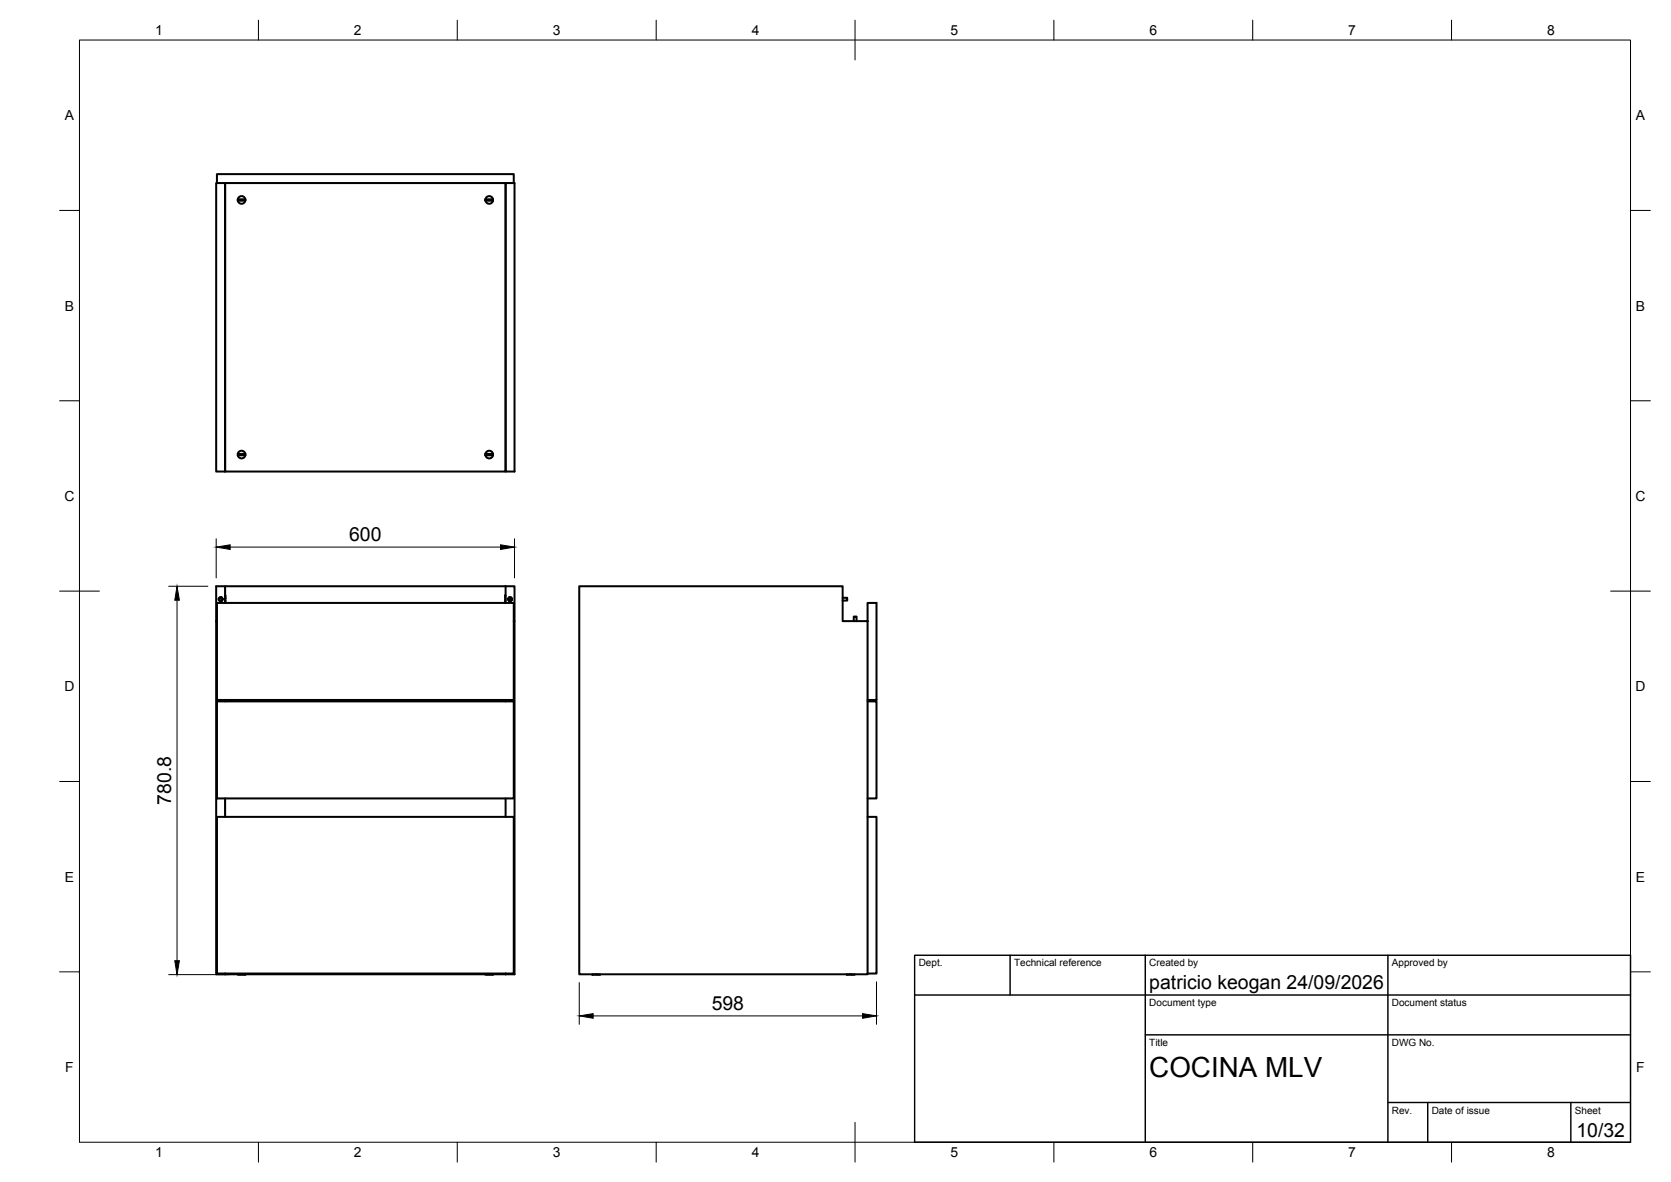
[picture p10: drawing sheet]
<svg xmlns="http://www.w3.org/2000/svg" width="420mm" height="297mm" viewBox="0 0 420 297" stroke-linecap="round" stroke-linejoin="round" font-family="sans-serif">
<!-- layer: Visible -->
<g fill="none" stroke="#000" stroke-width=".51">
<path d="M54.4 46h2.2v72.5h-2.2zM54.5 46v-2.2h74.7v2.2M56.6 46h70.5v72.5h-70.5zM59.8 50.4h1.9a.96 .96 0 0 1-1 .8 .96 .96 0 0 1-.9-.8zM59.8 50.1v.3zM60.1 49.5a.96 .96 0 0 1 1.6 .6h-1.9zM61.6 50.1v.3M122 50.4h1.9M122 50.1h1.9M122.1 50.4a.96 .96 0 0 0 .9 .8 .96 .96 0 0 0 1-.8M122.1 50.1a.96 .96 0 0 1 .9-.8 .96 .96 0 0 1 1 .8M122.1 50.1v.3"/>
<path d="M123.9 50.1v.3M127.1 46h2.3v72.5h-2.3zM59.8 114.4h1.9a.96 .96 0 0 1-1 .8 .96 .96 0 0 1-.9-.8zM59.8 114.1a.94 .94 0 0 1 1.1-.8 .94 .94 0 0 1 .7 1.1M59.8 114.1h1.9M59.8 114.1v.3zM122 114.4h1.9M122 114.1h1.9M122.1 114.4a.96 .96 0 0 0 .9 .8 .96 .96 0 0 0 1-.8M122.1 114.4a.95 .95 0 0 1 .9-1.1 .95 .95 0 0 1 .9 1.1M122.1 114.1v.3M123.9 114.1v.3"/>
<path d="M54.4 156.1v88.7h2.2v-.1v.1h70.5v-.1v.1h2.3v-88.7M54.4 156.1h.1M54.5 151.5h74.7v24.4h-74.7zM55.7 150.2h.1M55.7 151h.1M56.6 150.8l.1 .7M56.6 149.6v.8M56.6 151.5v-4.2h-2.2v8.8M56.6 147.3h70.5M127.1 149.6v.8M127.1 150.8l-.1 .7M127.1 147.3h2.3v8.8h-.2"/>
<path d="M127.1 147.3v4.2M128 150.2h.1M128 151h.1M145.6 147.3h66.3v8.8h6.2v88.7h-72.5zM211.9 150.2h1.1v.7h-1.1M214.7 156.1v-1.2h.7v1.2M218.1 156.1v-4.6h2.3v24.4h-2.3M54.5 176.3h74.7v24.3h-74.7zM56.6 175.9v.4M127.1 175.9v.4M218.1 176.3h2.3v24.3h-2.3M54.5 205.3h74.7v39.4h-74.7z"/>
<path d="M56.6 200.6v4.7M127.1 200.6v4.7M218.1 205.3h2.3v39.4h-2.3M59.8 244.8h1.9M122 244.8h1.9M148.9 244.8h.8M150.1 244.8h.8M212.9 244.8h.8M214.1 244.8h.7"/>
<circle cx="55.5" cy="150.6" r=".48"/>
<circle cx="55.5" cy="150.6" r=".35"/>
<circle cx="55.5" cy="150.6" r=".5"/>
<circle cx="128.3" cy="150.6" r=".48"/>
<circle cx="128.3" cy="150.6" r=".35"/>
<circle cx="128.3" cy="150.6" r=".5"/>
</g>
<!-- layer: BORDER -->
<g fill="none" stroke="#000" stroke-width=".25">
<path d="M20 10.1h390v276.9h-390zM65 5.1v5M115 5.1v5M165 5.1v5M215 5.1v10M265 5.1v5M315 5.1v5M365 5.1v5M15 52.9h5M410 52.9h5M15 100.7h5M410 100.7h5"/>
<path d="M15 148.6h10M405 148.6h10M15 196.4h5M410 196.4h5M15 244.2h5M410 244.2h5M65 287v5M115 287v5M165 287v5M215 282.1v9.9M265 287v5M315 287v5"/>
<path d="M365 287v5"/>
</g>
<!-- layer: TITLEBLOCK -->
<path d="M230 240.1h180v46.9h-180zM230 250h180M254 240.1v9.9M288 240.1v46.9M349 240.1v46.9M288 260.1h122M349 277.1h61M359 277.1v9.9M395 277.1v9.9" fill="none" stroke="#000" stroke-width=".36"/>
<!-- layer: FD_Dimensions -->
<path d="M54.4 135.4v9.8M57.9 137.5h68M129.4 135.4v9.8M42.4 147.3h9.9M44.5 150.8v90.6M42.4 244.9h15.3M145.6 246.9v10.5M149.1 255.3h67.8M220.4 246.7v10.7" fill="none" stroke="#000" stroke-width=".25"/>
<path d="M54.4 137.5l3.5-.6v1.2zM125.9 136.9l3.5 .6-3.5 .6zM44.5 147.3l.6 3.5h-1.2zM43.9 241.4h1.2l-.6 3.5zM145.6 255.3l3.5-.6v1.2zM216.9 254.7l3.5 .6-3.5 .6z" fill="#000" stroke="#000" stroke-width=".25"/>
<text font-size="7" x="289" y="270.6">COCINA MLV</text>
<g font-size="4.9">
<text x="87.8" y="136">600</text>
<text x="43.1" y="202.3" transform="rotate(-90 43.1 202.3)">780.8</text>
<text x="289" y="248.5">patricio keogan 24/09/2026</text>
<text x="178.9" y="253.8">598</text>
<text x="396.4" y="285.7">10/32</text>
</g>
<g font-size="3.5">
<text x="39" y="8.8">1</text>
<text x="89" y="8.8">2</text>
<text x="139" y="8.8">3</text>
<text x="189" y="8.8">4</text>
<text x="239" y="8.8">5</text>
<text x="289" y="8.8">6</text>
<text x="339" y="8.8">7</text>
<text x="389" y="8.8">8</text>
<text x="16.3" y="30.2">A</text>
<text x="411.3" y="30.2">A</text>
<text x="16.3" y="78">B</text>
<text x="411.3" y="78">B</text>
<text x="16.2" y="125.9">C</text>
<text x="411.2" y="125.9">C</text>
<text x="16.2" y="173.7">D</text>
<text x="411.2" y="173.7">D</text>
<text x="16.3" y="221.6">E</text>
<text x="411.3" y="221.6">E</text>
<text x="16.4" y="269.4">F</text>
<text x="411.4" y="269.4">F</text>
<text x="39" y="290.8">1</text>
<text x="89" y="290.8">2</text>
<text x="139" y="290.8">3</text>
<text x="189" y="290.8">4</text>
<text x="239" y="290.8">5</text>
<text x="289" y="290.8">6</text>
<text x="339" y="290.8">7</text>
<text x="389" y="290.8">8</text>
</g>
<g font-size="2.5">
<text x="231" y="242.9">Dept.</text>
<text x="255" y="242.9">Technical reference</text>
<text x="289" y="242.9">Created by</text>
<text x="350" y="242.9">Approved by</text>
<text x="289" y="252.8">Document type</text>
<text x="350" y="252.8">Document status</text>
<text x="289" y="262.9">Title</text>
<text x="350" y="262.9">DWG No.</text>
<text x="350" y="279.9">Rev.</text>
<text x="360" y="279.9">Date of issue</text>
<text x="396" y="279.9">Sheet</text>
</g>
</svg>
